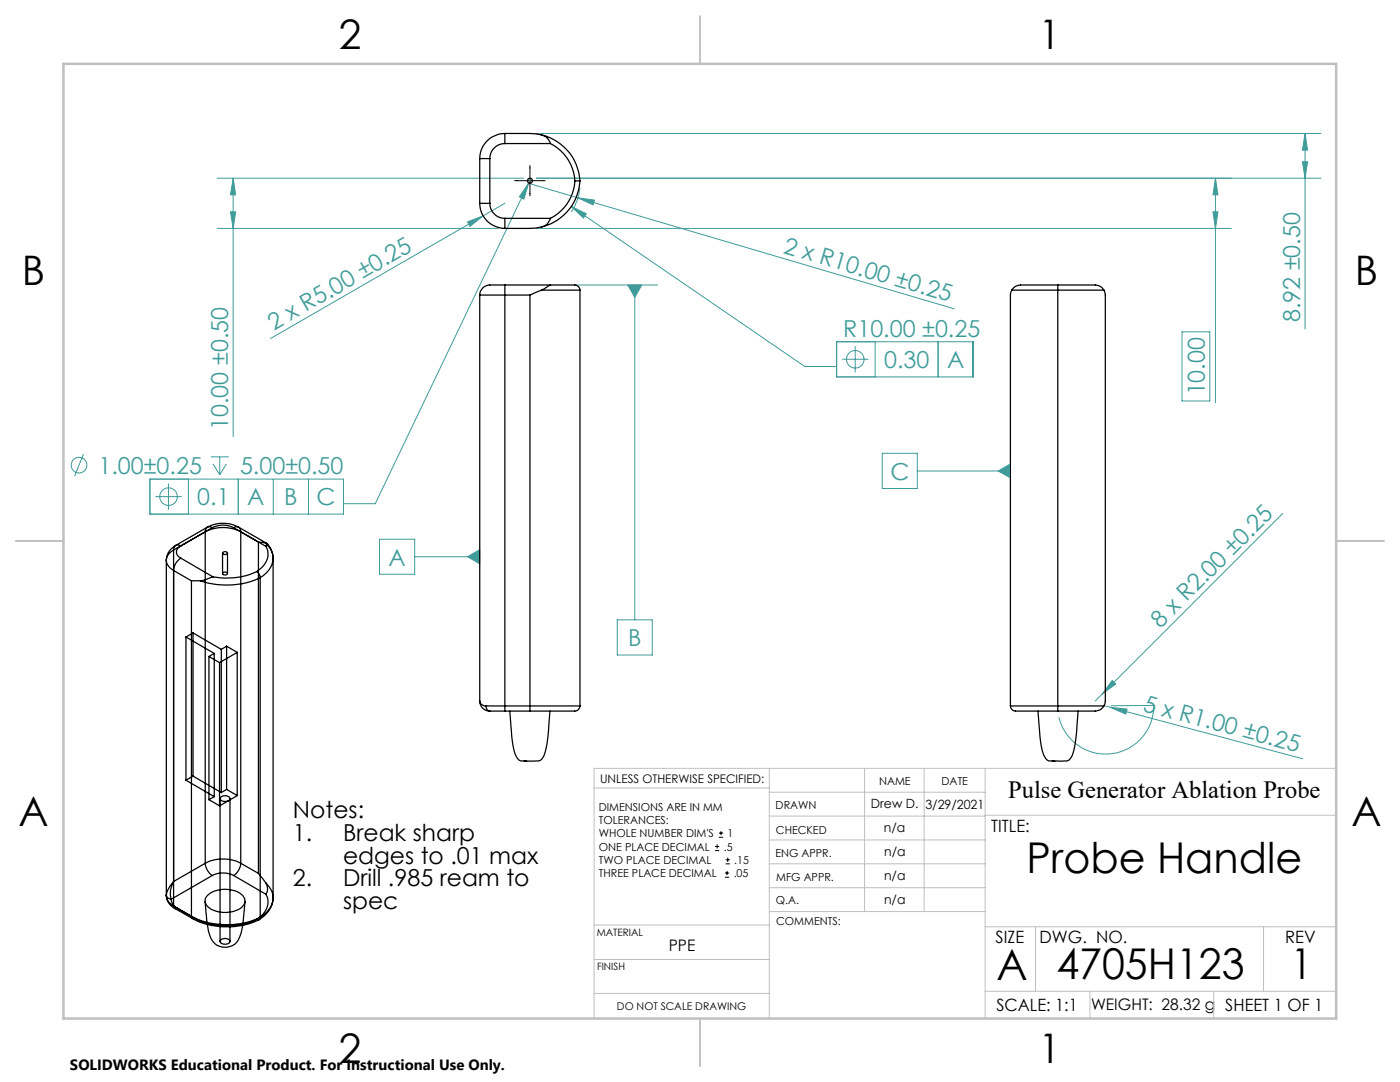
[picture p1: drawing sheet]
<svg xmlns="http://www.w3.org/2000/svg" width="279mm" height="216mm" viewBox="0 0 279 216" stroke-linecap="round" stroke-linejoin="round" font-family="sans-serif">
<g fill="none" stroke="#3f9c9a" stroke-width=".2">
<path d="M43.4 35.6h61.1M46.5 35.6l.5 3.3h-1zM46.5 35.6v51.5M105.5 36.5l-.9 3.2-1-.4zM105.5 36.5l-30.6 64h-6.4M105.8 36.7l9.5 2.8M106 35.6l-.5 .9M107 35.6h156.6M107 26.6h156.6M115.3 39.5l75.2 22.1M115.3 39.5l3.3 .4-.2 1zM115.7 37.4a9.4 9.4 0 0 1-1.7 4.9"/>
<path d="M242.6 35.6l.5 3.3h-1zM242.6 35.6v44.8M259.9 32.3h1l-.4 3.3zM260.5 26.6v39M260.5 26.6l.4 3.4h-1zM43.4 45.6h56.1M46 42.3h1l-.5 3.3zM93.3 44.3l3.1-1.2-2.6 2.1zM96.4 43.1l-42.4 24.5M100.8 40.6l-4.4 2.5M107 45.6h138.7M114 41.2l3 1.5-.5 .8z"/>
<path d="M114 41.2l46.6 31.9h6.4M114.7 56.9h16.6M125.3 56.9h2.8l-1.4 2.4zM126.7 56.9v66.8M242.1 42.3h1l-.5 3.3zM167 68.2h27.2v7h-27.2zM168.1 71.7h5.2M170.7 69.1v5.2M174.7 68.2v7M187.2 68.2v7M235.9 66.2h5.5v13.8h-5.5zM16.7 90.6l-1.8 4.4"/>
<path d="M29.9 95.6h38.6v7h-38.6zM31 99.1h5.3M33.6 96.5v5.2M37.6 95.6v7M42.1 91.2h3.5M42.5 92.6l1.4 2.1M43.9 91.2v3.5M45.2 92.6l-1.3 2.1M47.6 95.6v7M54.5 95.6v7M61.6 95.6v7M176.1 90.5h7v7h-7z"/>
<path d="M183.1 94h18.5M199.2 94l2.4-1.4v2.8zM75.7 107.6h7.1v7h-7.1zM82.8 111.1h12.9M93.3 111.1l2.4-1.4v2.8zM256 102.5l-36 36M123.2 123.7h7v7h-7zM220 138.5l-1.4 1.4M222 135.8l.7 .7-2.7 2zM220.7 140.9l.9 .2M221.6 141.1l3.3 .4-.2 1zM221.6 141.1l38.4 10.3"/>
<path d="M221.7 140.8h8.6a9.6 9.6 0 0 1-8.5 9.6 9.6 9.6 0 0 1-10.5-7.3"/>
<circle cx="170.7" cy="71.7" r="1.76"/>
<circle cx="15.8" cy="92.8" r="1.55"/>
<circle cx="33.6" cy="99.1" r="1.75"/>
</g>
<g fill="none" stroke="#000" stroke-width=".2">
<path d="M102.7 36.1h6.1M105.8 33v6.1M142.7 169.7h.8M142.7 168.9h.8M143.1 168.5v.8M143.5 167.1h.8M143.5 166.2h.8M143.9 165.8v.9M144.7 175h.8M144.7 174.2h.8M144.8 172.4h.9M144.8 171.6h.9"/>
<path d="M145.1 173.8v.8M145.2 171.1v.9"/>
</g>
<g fill="none" stroke="#c0c0c0" stroke-width=".2">
<path d="M118.6 157.2h34.9M153.5 153.3v49.9M153.5 158.1h43.1M172.5 153.3v28.6M184.4 153.3v28.6M196.6 153.3v49.9M266.7 153.3h-148.1v49.9M153.5 167.6h43.1M153.5 162.8h43.1M153.5 172.4h43.1M153.5 177.1h43.1M153.5 177.7h.1"/>
<path d="M196.6 162.7h70.1M118.6 198.2h34.9M118.6 191.5h34.9M118.6 184.6h35M153.6 181.9h43M196.6 197.8h70.1M196.6 184.9h70.1M206.7 184.9v12.9M217.5 197.8v5.4M242.2 197.8v5.4M252.2 184.9v12.9"/>
</g>
<path d="M139.7 3.2v9.5M3.1 107.9h9.6M266.7 107.9h9.5M139.7 203.2v9.6" fill="none" stroke="#c0c0c0" stroke-width=".25"/>
<path d="M12.7 12.7h254v190.5h-254z" fill="none" stroke="#c0c0c0" stroke-width=".5"/>
<g fill="#3f9c9a">
<path d="M93.3 44.3l3.1-1.2-2.6 2.1z"/>
<path d="M222 135.8l.7 .7-2.7 2z"/>
<path d="M115.3 39.5l3.3 .4-.2 1z"/>
<path d="M221.6 141.1l3.3 .4-.2 1z"/>
<path d="M93.3 111.1l2.4-1.4v2.8zM125.3 56.9l1.4 2.4 1.4-2.4zM199.2 94l2.4-1.4v2.8z"/>
<path d="M105.5 36.5l-1.9 2.8 1 .4zM114 41.2l2.5 2.3 .5-.8z"/>
<path d="M46 42.3h1l-.5 3.3zM46.5 35.6l.5 3.3h-1zM259.9 32.3h1l-.4 3.3zM260.5 26.6l.4 3.4h-1z"/>
<path d="M242.6 35.6l.5 3.3h-1zM242.1 42.3h1l-.5 3.3z"/>
</g>
<g fill="none" stroke="#000" stroke-width=".25">
<path d="M95.7 31.6h2.1M95.7 31.6v9M97.8 31.6v9M100.8 28.6a3 3 0 0 0-3 3M100.8 26.6a5 5 0 0 0-5.1 5M100.8 26.6v2M100.8 26.6h5l2.3 .3M100.8 28.6h9.1M108.1 26.9a2.39 2.39 0 0 1 1.8 1.7M108.1 26.9a10.1 10.1 0 0 1 7.6 9.2M109.9 28.6a8.9 8.9 0 0 1 4.8 7.5M114.7 36.1h1"/>
<path d="M114.7 36.1a8.9 8.9 0 0 1-4.8 7.5M115.7 36.1a10 10 0 0 1-7.6 9.2M95.7 58.9h5.1M95.7 58.9v81M95.7 40.6h2.1M95.7 40.6a5 5 0 0 0 5.1 5M97.8 40.6a3 3 0 0 0 3 3M100.8 56.9h-2.2a2.33 2.33 0 0 0-2.9 2M100.8 56.9v2M100.8 58.9v82M100.8 58.9h5M100.8 56.9h9.1"/>
<path d="M100.8 43.6v2M100.8 43.6h9.1M105.8 58.9v82M108.1 57.9l-2.3 1M108.1 57.9h7.6M108.1 45.3l-2.3 .3h-5M109.9 56.9l-1.8 1M109.9 56.9h4a1.46 1.46 0 0 1 1.8 1M109.9 43.6l-.2 .3a2.17 2.17 0 0 1-1.6 1.4M115.7 57.9v83M201.9 57.9h9.2M201.9 57.9l-.3 1v82"/>
<path d="M211.1 56.9v1M211.1 56.9h4.7a8.3 8.3 0 0 1 3.9 .4l.6 .6M211.1 57.9h9.2M211.1 56.9h-4.7a8.3 8.3 0 0 0-3.9 .4l-.6 .6M211.1 57.9v83M220.3 57.9l.3 1v81l-.3 1M34.6 109.7a2.09 2.09 0 0 0-.7 3.6l.7 .5M34.6 113.8l3.6 2.1M34.6 109.7v71.1M36.1 108.9a1.28 1.28 0 0 0-.9 1.3 1.28 1.28 0 0 0 .9 1.2M36.1 108.9a.88 .88 0 0 0-1-.1 .88 .88 0 0 0-.5 .9M36.1 111.4a3.1 3.1 0 0 0-1.5 2.4"/>
<path d="M36.1 111.4l6.4 3.7M38.2 115.9h1.8M38.2 115.9v66.9M41 106.1a7.8 7.8 0 0 1 7 0M41 106.1l-6.4 3.6M41 106.1v66.2M42.4 105.3a4.6 4.6 0 0 1 4.2 0M42.4 105.3a.86 .86 0 0 0-1-.1 .86 .86 0 0 0-.4 .9M42.4 105.3l-6.3 3.6M42.5 115.1l-1.5 .6-1 .2M44.4 110.3v4.1M44.4 110.2a.52 .52 0 0 1 .6-.1 .52 .52 0 0 1 .4 .4 .5 .5 0 0 1-.6 .2 .5 .5 0 0 1-.4-.5z"/>
<path d="M44.6 114.2h.5l.3 .1a.47 .47 0 0 1-.5 .4 .47 .47 0 0 1-.5-.4zM45.4 110.3v4.1M46.6 105.3a.86 .86 0 0 1 1-.1 .86 .86 0 0 1 .4 .9M46.6 105.3l6.5 3.7M48 106.1v66.2M51.2 114.1a14.4 14.4 0 0 1-8.7 1M51.2 114.1l.4 .3 .3 .9M51.9 115.3a15.8 15.8 0 0 1-11.9 .6M51.9 115.3v67.8M53 108.4l.4 .1-.3 .5M53 108.4a3.9 3.9 0 0 1-.5 6.5l-.6 .4M53 108.4l-1.4-.2v66.1"/>
<path d="M53.1 109a3.5 3.5 0 0 1-1.3 4.7l-.6 .4M53.3 108.5l-5.7-3.3a6.6 6.6 0 0 0-6.2 0l-6.3 3.6a3.5 3.5 0 0 0-1.9 3v67a3 3 0 0 0 1.7 2.5l3.5 2a15.2 15.2 0 0 0 13.3 .2M53.4 108.5l.6 1 .4 1 .1 .9M54.5 111.4v67.7a5.2 5.2 0 0 1-2.7 4.4M37.1 127.1v28.6M37.1 127.1l5.7 3.3M38.5 126.3l-1.4 .8M38.5 126.3v28.6M38.5 126.3l5.7 3.3M41.7 131l2.1 1.2M41.7 131v28.6M42.8 130.4l-1.1 .6"/>
<path d="M42.8 130.4v28.6M43.8 132.2v28.6M44.2 129.6v28.6M45.2 128.9l-1 .7M45.2 128.9l2.1 1.3M45.2 128.9v28.6M47.3 130.2l-3.5 2M47.3 130.2v28.6M95.7 139.9a1.18 1.18 0 0 0 1.3 1M95.7 139.9a2.03 2.03 0 0 0 2.1 2M37.1 155.7l5.7 3.3M38.5 154.9l-1.4 .8"/>
<path d="M38.5 154.9l5.7 3.3M41.7 159.6l2.1 1.2M42.8 159l-1.1 .6M43.9 159.3v28.6M44.1 159.1a1.18 1.18 0 0 1 1.8 .2 1.15 1.15 0 0 1-2 0zM45.2 157.5l2.1 1.3M45.2 157.5l-1 .7M45.6 159.8l-1.8 1M45.9 159.3v28.6M47.3 158.8l-1.7 1M97 140.9h3.8M97 140.9a.88 .88 0 0 0 .8 1"/>
<path d="M97.8 141.9h3M100.8 140.9v1M100.8 141.9h5M100.8 140.9h5M101.7 141.9a36.7 36.7 0 0 0 1.2 8.7l.3 .7a1.4 1.4 0 0 0 1.6 .6h.3M105.8 140.9v1M105.8 140.9h9.9M109.7 141.9a38.1 38.1 0 0 1-1.1 8.7 1.61 1.61 0 0 1-2 1.3l-2-.1M115.7 140.9a1.42 1.42 0 0 1-1.7 1h-8.2M201.6 140.9a1.2 1.2 0 0 0 1.6 1h7.9M201.6 140.9h9.5M207.2 141.9a36.7 36.7 0 0 0 1.1 8.7l.3 .7a1.4 1.4 0 0 0 1.7 .6h.2"/>
<path d="M211.1 140.9v1M211.1 140.9h9.2M215.2 141.9a38.1 38.1 0 0 1-1.2 8.7 1.61 1.61 0 0 1-1.9 1.3l-2.1-.1M220.3 140.9a2.35 2.35 0 0 1-2.6 1h-6.6M33.2 178.6a2.44 2.44 0 0 0 1.4 2.2M33.2 178.6a.98 .98 0 0 0 1 .8M34.2 179.4a2.06 2.06 0 0 0 1.1 1.8 .42 .42 0 0 1-.4 .1 .42 .42 0 0 1-.3-.5M34.6 175.9l-.1 .2a5.1 5.1 0 0 0-1.3 2.5M34.6 175.9a4.6 4.6 0 0 0-.4 3.5M40.9 179.9l.3 2.9a8.9 8.9 0 0 0 1.5 5.3 3.2 3.2 0 0 0 5.3-1.6 20.7 20.7 0 0 0 .8-5.4l.1-1.2M41 172.3a3.2 3.2 0 0 0 1.4 2.4M41 172.3a7.8 7.8 0 0 1 7 0"/>
<path d="M41 172.3l-6.4 3.6M41.2 178.9a5.5 5.5 0 0 1 7.4 0 1.69 1.69 0 0 1-1 2.6 5.8 5.8 0 0 1-6.3-.7 1.5 1.5 0 0 1-.1-1.9zM42.4 174.7a4.9 4.9 0 0 1 4.2 0M42.4 174.7l-8.2 4.7M46.6 174.7l6.5 3.7M48 172.3a3.2 3.2 0 0 1-1.4 2.4M48 172.3l3.6 2M51.6 174.3l1.4 1.8M53 176.1a3.9 3.9 0 0 1-.5 6.6l-.6 .4M53 176.1l.1 .3a2 2 0 0 1 0 2M53.1 178.4a3.6 3.6 0 0 1-1.9 5M34.6 180.8l4.3 2.4"/>
<path d="M38.2 182.8a15.9 15.9 0 0 0 13.7 .3M38.2 182.8a.44 .44 0 0 0 .2 .5 .44 .44 0 0 0 .5-.1M38.9 183.2a14 14 0 0 0 12.3 .2M44.1 187.6a1.18 1.18 0 0 1 1.8 .3 1.15 1.15 0 0 1-2 0zM51.9 183.1a.42 .42 0 0 1-.2 .4 .42 .42 0 0 1-.5-.1"/>
<circle cx="105.8" cy="36.1" r=".5"/>
</g>
<g font-size="8.5">
<text x="204.8" y="174.2">Probe Handle</text>
<text x="198.9" y="195.5">A</text>
<text x="210.8" y="195.4">4705H123</text>
<text x="257.6" y="195.4">1</text>
</g>
<g font-size="8.1">
<text x="67.6" y="9.7">2</text>
<text x="207.3" y="9.7">1</text>
<text x="4.4" y="57">B</text>
<text x="270.4" y="57">B</text>
<text x="3.7" y="164.9">A</text>
<text x="269.7" y="164.9">A</text>
<text x="67.6" y="212.2">2</text>
<text x="207.3" y="212.2">1</text>
</g>
<text font-size="4.9" x="201.2" y="159.3">Pulse Generator Ablation Probe</text>
<g font-size="4.7" fill="#3f9c9a">
<text x="156.2" y="50.4" transform="rotate(16 156.2 50.4)">2 x R10.00 ±0.25</text>
<text x="259.5" y="64.3" transform="rotate(-90 259.5 64.3)">8.92 ±0.50</text>
<text x="54.6" y="66" transform="rotate(-30 54.6 66)">2 x R5.00 ±0.25</text>
<text x="168.3" y="67.2">R10.00 ±0.25</text>
<text x="176.4" y="73.4">0.30</text>
<text x="189" y="73.4">A</text>
<text x="240.5" y="78.9" transform="rotate(-90 240.5 78.9)">10.00</text>
<text x="45.5" y="85.8" transform="rotate(-90 45.5 85.8)">10.00 ±0.50</text>
<text x="19.6" y="94.5">1.00±0.25</text>
<text x="47.9" y="94.5">5.00±0.50</text>
<text x="177.7" y="95.7">C</text>
<text x="39.4" y="100.8">0.1</text>
<text x="49.3" y="100.8">A</text>
<text x="56.7" y="100.8">B</text>
<text x="63.2" y="100.8">C</text>
<text x="77.6" y="112.8">A</text>
<text x="231.6" y="125.5" transform="rotate(-45 231.6 125.5)">8 x R2.00 ±0.25</text>
<text x="125.4" y="128.9">B</text>
<text x="227.9" y="141.8" transform="rotate(15 227.9 141.8)">5 x R1.00 ±0.25</text>
</g>
<g font-size="4.7">
<text x="58.5" y="163.3">Notes:</text>
<text x="58.5" y="167.8">1.</text>
<text x="68.5" y="167.8">Break sharp</text>
<text x="68.5" y="172.3">edges to .01 max</text>
<text x="58.5" y="176.9">2.</text>
<text x="68.5" y="176.9">Drill .985 ream to</text>
<text x="68.5" y="181.4">spec</text>
</g>
<g font-size="3.4">
<text x="197.8" y="166">TITLE:</text>
<text x="198.7" y="188.1">SIZE</text>
<text x="207.5" y="188.1">DWG. NO.</text>
<text x="256.5" y="188.2">REV</text>
<text x="198.8" y="201.7">SCALE: 1:1</text>
<text x="244.5" y="201.7">SHEET 1 OF 1</text>
</g>
<g font-size="3.2">
<text x="133.5" y="189.8">PPE</text>
<text x="217.7" y="201.4">WEIGHT: 28.32 g</text>
</g>
<text font-size="3" x="14" y="213.5">SOLIDWORKS Educational Product. For Instructional Use Only.</text>
<g font-size="2.5">
<text x="173.8" y="161.3">Drew D.</text>
<text x="184.7" y="161.4">3/29/2021</text>
<text x="176.4" y="166.1">n/a</text>
<text x="176.4" y="170.9">n/a</text>
<text x="176.4" y="175.6">n/a</text>
<text x="176.4" y="180.4">n/a</text>
</g>
<text font-size="2.4" x="119.8" y="156.2">UNLESS OTHERWISE SPECIFIED:</text>
<g font-size="2.2">
<text x="119.5" y="161.8">DIMENSIONS ARE IN MM</text>
<text x="154.8" y="161.4">DRAWN</text>
<text x="175.4" y="156.6">NAME</text>
<text x="187.9" y="156.7">DATE</text>
<text x="119.5" y="164.4">TOLERANCES:</text>
<text x="119.5" y="167.1">WHOLE NUMBER DIM'S</text>
<text x="145.2" y="167.1">1</text>
<text x="154.9" y="166.3">CHECKED</text>
<text x="119.5" y="169.7">ONE PLACE DECIMAL</text>
<text x="119.5" y="172.4">TWO PLACE DECIMAL</text>
<text x="144.4" y="169.7">.5</text>
<text x="146.5" y="172.4">.15</text>
<text x="154.8" y="171">ENG APPR.</text>
<text x="119.5" y="175">THREE PLACE DECIMAL</text>
<text x="146.4" y="175">.05</text>
<text x="154.9" y="175.7">MFG APPR.</text>
<text x="154.9" y="180.4">Q.A.</text>
<text x="154.9" y="184.6">COMMENTS:</text>
</g>
<text font-size="2.1" x="123.1" y="201.6">DO NOT SCALE DRAWING</text>
<g font-size="2">
<text x="119.1" y="186.7">MATERIAL</text>
<text x="119.1" y="193.5">FINISH</text>
</g>
</svg>
